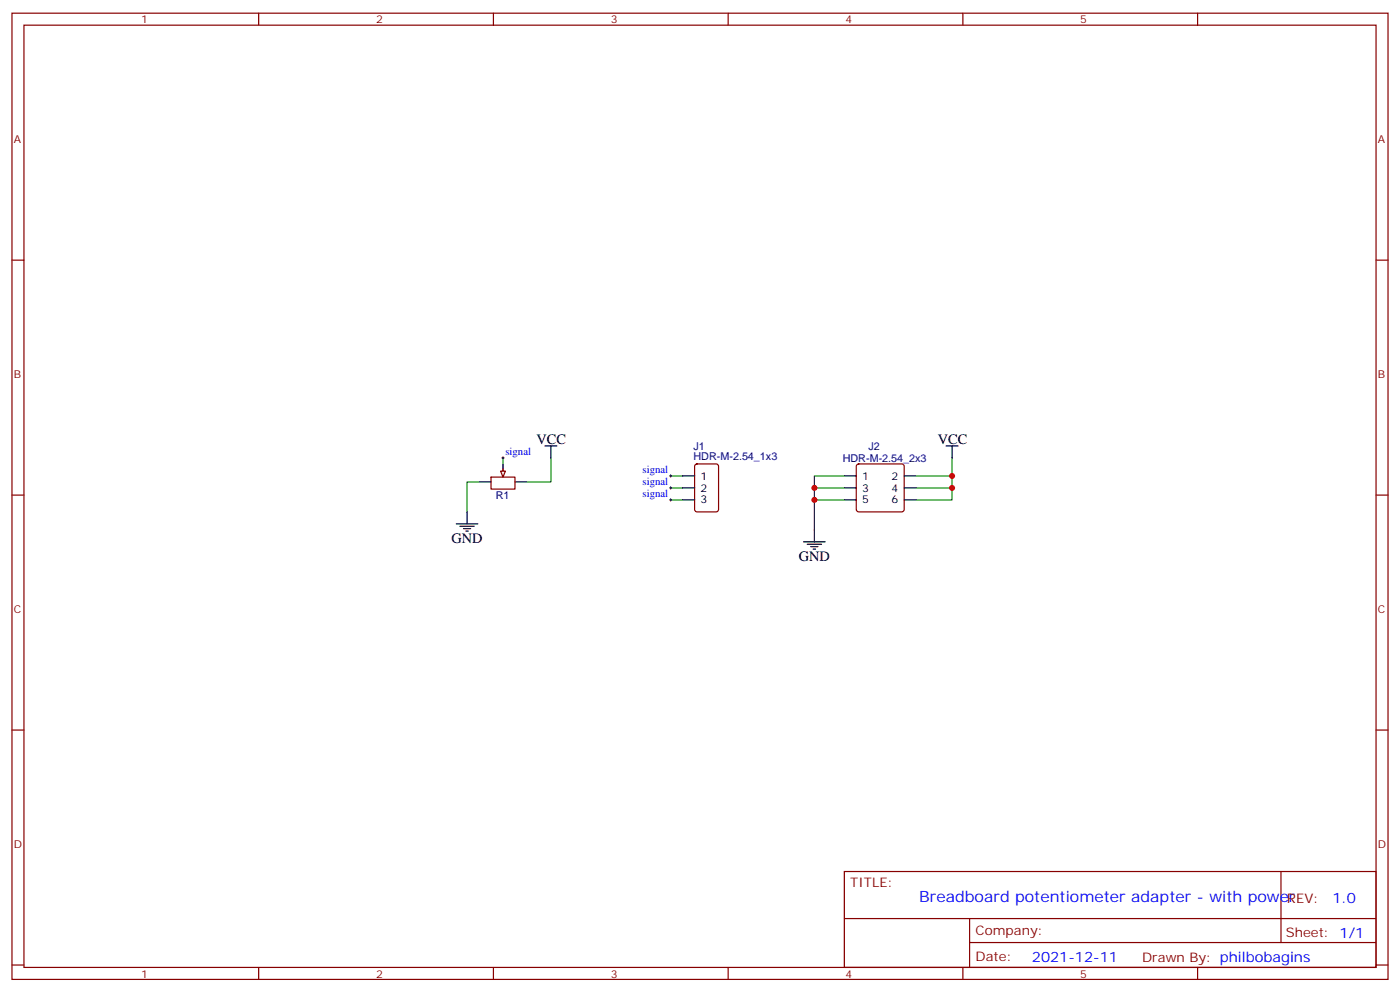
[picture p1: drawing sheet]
<svg xmlns="http://www.w3.org/2000/svg" width="412mm" height="292mm" viewBox="0 0 412 292" stroke-linecap="round" stroke-linejoin="round" font-family="sans-serif">
<g fill="none" stroke="#870000" stroke-width=".35">
<path d="M3.5 3.9h405.4v284.3h-405.4zM7.1 7.4h398.2v277.3h-398.2zM76.2 3.9v3.5M145.3 3.9v3.5M214.5 3.9v3.5M283.6 3.9v3.5M352.8 3.9v3.5M3.5 76.6h3.6M405.3 76.6h3.6M148.2 137.9v1.8M3.5 145.7h3.6M144.6 140.4h7.1v3.5h-7.1z"/>
<path d="M405.3 145.7h3.6M3.5 214.8h3.6M405.3 214.8h3.6M248.7 256.5h156.6v28.2h-156.6zM377.3 256.5v20.9M248.7 270.3h156.5M285.6 277.4h119.6M285.6 270.3v14.1M3.5 284h3.6M76.2 284.7v3.5M145.3 284.7v3.5M214.5 284.7v3.5"/>
<path d="M283.6 284.7v3.5M352.8 284.7v3.5M405.3 284h3.6"/>
</g>
<path d="M148.2 136.5v3.6M141.1 141.8h3.5M151.7 141.8h3.5" fill="none" stroke="#000" stroke-width=".35"/>
<path d="M147.5 138.6h1.4l-.7 1.8z" fill="#f0f0f0" stroke="#870000" stroke-width=".35"/>
<path d="M147.8 134.8h.7M148.2 134.4v.7M197.6 139.7v.7M197.2 140.1h.7M197.2 143.6h.7M197.2 147.1h.7M197.6 143.2v.7M197.6 146.8v.7" fill="none" stroke="#000" stroke-width=".29"/>
<path d="M148.2 134.8v1.7M162.3 134.8v7h-7.1M280.5 134.8v5.3h-10.6M141.1 141.8h-3.5v8.8M197.6 147.1h3.5M197.6 140.1h3.5M197.6 143.6h3.5M248.7 140.1h-8.8v3.5M248.7 143.6h-8.8v3.5M248.7 147.1h-8.8v8.8M280.5 140.1v3.5h-10.6M280.5 143.6v3.5h-10.6" fill="none" stroke="#008700" stroke-width=".35"/>
<path d="M204.8 136.7l.5-.2h5.7l.6 .5 .1 12.9-.5 .7h-5.9l-.6-.4-.1-13zM252.5 136.7l.4-.2h12.7l.5 .2 .2 .5v12.7l-.2 .5-.5 .2h-12.7l-.5-.2-.2-.5v-12.7z" fill="none" stroke="#870000" stroke-width=".35"/>
<g fill="none" stroke="#000" stroke-width=".35">
<path d="M160.5 131.2h3.5M162.3 131.2v3.6M278.7 131.2h3.5M280.5 131.2v3.6M134.4 154.2h6.4M135.5 154.9h4.2M136.5 155.6h2.1M137.2 156.3h.7M137.6 150.6v3.6M201.1 147.1h3.5M201.1 140.1h3.5M201.1 143.6h3.5"/>
<path d="M236.7 159.5h6.4M239.9 155.9v3.6M248.7 147.1h3.5M248.7 140.1h3.5M248.7 143.6h3.5M266.3 147.1h3.6M266.3 140.1h3.6M266.3 143.6h3.6M237.8 160.2h4.2M238.8 160.9h2.1M239.5 161.6h.7"/>
</g>
<g fill="#c00">
<circle cx="280.5" cy="140.1" r=".88"/>
<circle cx="280.5" cy="143.6" r=".88"/>
<circle cx="239.9" cy="147.1" r=".88"/>
<circle cx="239.9" cy="143.6" r=".88"/>
</g>
<text font-size="4.6" fill="#00f" x="270.8" y="265.5">Breadboard potentiometer adapter - with power</text>
<g font-size="4.2">
<text x="158" y="130.5">VCC</text>
<text x="276.2" y="130.5">VCC</text>
<text x="133" y="159.8">GND</text>
<text x="235.3" y="165.1">GND</text>
</g>
<g font-size="4.2" fill="#00f">
<text x="392.5" y="265.7">1.0</text>
<text x="304" y="283.1">2021-12-11</text>
</g>
<g font-size="3.9" fill="#800">
<text x="250.5" y="261.1">TITLE:</text>
<text x="379.1" y="265.7">REV:</text>
<text x="287.4" y="275.3">Company:</text>
<text x="378.7" y="275.9">Sheet: 1/1</text>
<text x="287.4" y="282.9">Date:</text>
<text x="336.4" y="283">Drawn By: philbobagins</text>
</g>
<g font-size="3.2" fill="#800">
<text x="41.6" y="6.9">1</text>
<text x="110.8" y="6.9">2</text>
<text x="179.9" y="6.9">3</text>
<text x="249.1" y="6.9">4</text>
<text x="318.2" y="6.9">5</text>
<text x="4.1" y="42">A</text>
<text x="405.9" y="42">A</text>
<text x="4.1" y="111.1">B</text>
<text x="405.9" y="111.1">B</text>
<text x="4.1" y="180.3">C</text>
<text x="405.9" y="180.3">C</text>
<text x="4.1" y="249.4">D</text>
<text x="405.9" y="249.4">D</text>
<text x="41.6" y="287.7">1</text>
<text x="110.8" y="287.7">2</text>
<text x="179.9" y="287.7">3</text>
<text x="249.1" y="287.7">4</text>
<text x="318.2" y="287.7">5</text>
</g>
<g font-size="3.2" fill="#00f">
<text x="148.9" y="133.9">signal</text>
<text x="189.3" y="139.2">signal</text>
<text x="189.3" y="142.7">signal</text>
<text x="189.3" y="146.2">signal</text>
</g>
<g font-size="3.2" fill="#000080">
<text x="204.3" y="135.5">HDR-M-2.54_1x3</text>
<text x="204.3" y="132.3">J1</text>
<text x="248.3" y="135.8">HDR-M-2.54_2x3</text>
<text x="255.8" y="132.4">J2</text>
<text x="146.1" y="146.8">R1</text>
</g>
<g font-size="3.2">
<text x="206.4" y="141.1">1</text>
<text x="254" y="141.1">1</text>
<text x="262.6" y="141.1">2</text>
<text x="206.4" y="148.2">3</text>
<text x="206.4" y="144.6">2</text>
<text x="254" y="144.6">3</text>
<text x="254" y="148.2">5</text>
<text x="262.6" y="144.6">4</text>
<text x="262.6" y="148.2">6</text>
</g>
</svg>
